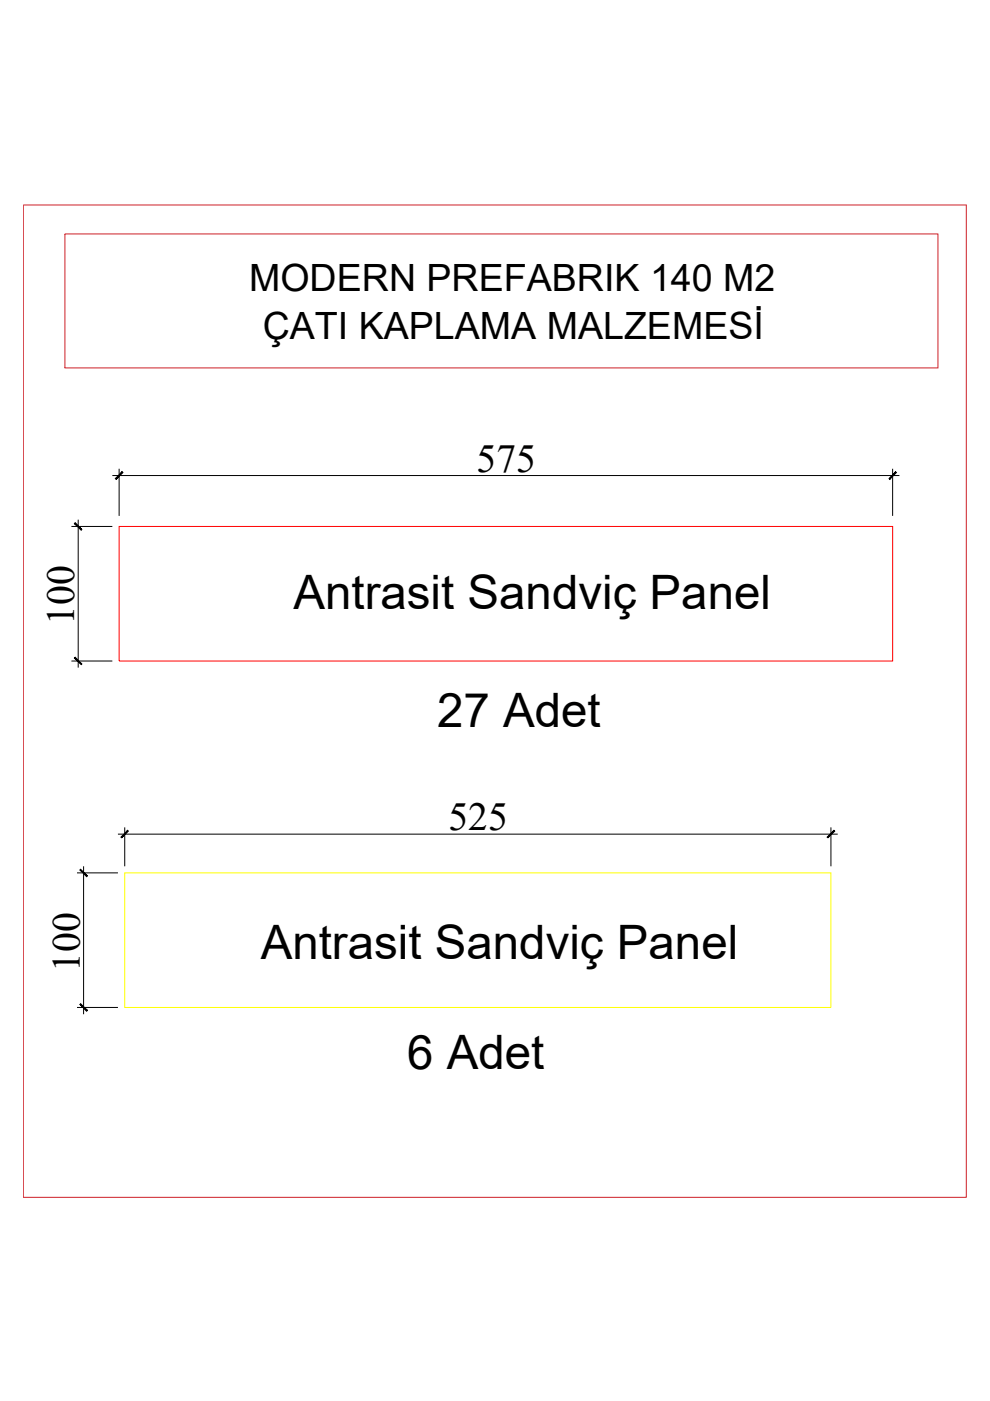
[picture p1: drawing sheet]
<svg xmlns="http://www.w3.org/2000/svg" width="210mm" height="297mm" viewBox="0 0 210 297" stroke-linecap="round" stroke-linejoin="round" font-family="sans-serif">
<!-- layer: 0 -->
<path d="M4.9 43.5h200v210.4h-200zM13.7 49.6h185.2v28.4h-185.2z" fill="none" stroke="#cd2027" stroke-width=".21"/>
<path d="M25.3 111.6h164v28.6h-164z" fill="none" stroke="#f00" stroke-width=".21"/>
<path d="M25.3 99.4v10M189.3 99.4v10M15.1 111.6h8.7M16.6 110.2v31.3M23.8 100.8h166.9M15.1 140.2h8.7M25 176.9h152.6M26.4 175.4v8.3M176.2 175.4v8.3M16.3 185.1h8.7M17.7 183.7v31.3M16.3 213.6h8.7" fill="none" stroke="#000" stroke-width=".21"/>
<g fill="#000" stroke="#000" stroke-width=".21">
<path d="M15.8 111l1.4 1.4 .1-.1zM15.8 111l.1-.2 1.4 1.5z"/>
<path d="M25.9 100l-1.3 1.6 1.5-1.4zM24.5 101.5l1.4-1.5-1.3 1.6z"/>
<path d="M189.9 100l-1.4 1.5 .1 .1zM189.9 100l.2 .2-1.5 1.4z"/>
<path d="M15.9 139.3l-.1 .2 1.5 1.3zM15.8 139.5l1.5 1.3-.1 .1z"/>
<path d="M27.1 176.1l-1.3 1.5 1.4-1.4zM27.1 176.1l-1.3 1.5-.2-.1z"/>
<path d="M175.4 177.5l.1 .1 1.3-1.5zM176.8 176.1l.2 .1-1.5 1.4z"/>
<path d="M17 184.4l1.4 1.5 .1-.2zM17.1 184.3l1.4 1.4-1.5-1.3z"/>
<path d="M17.1 212.8l-.1 .2 1.5 1.2zM17 213l1.5 1.2-.1 .2z"/>
</g>
<path d="M26.4 185.1h149.8v28.5h-149.8z" fill="none" stroke="#ff0" stroke-width=".21"/>
<g font-size="10.1">
<text x="62.2" y="129.1">Antrasit Sandviç Panel</text>
<text x="92.7" y="154.1">27 Adet</text>
<text x="55.3" y="203.3">Antrasit Sandviç Panel</text>
<text x="86.3" y="226.6">6 Adet</text>
</g>
<g font-size="8.4">
<text x="101" y="100">575</text>
<text x="15.7" y="132.5" transform="rotate(-90 15.7 132.5)">100</text>
<text x="95.1" y="176.1">525</text>
<text x="16.9" y="206" transform="rotate(-90 16.9 206)">100</text>
</g>
<g font-size="8">
<text x="52.8" y="61.6">MODERN PREFABRIK 140 M2</text>
<text x="55.7" y="71.8">ÇATI KAPLAMA MALZEMESİ</text>
</g>
</svg>
